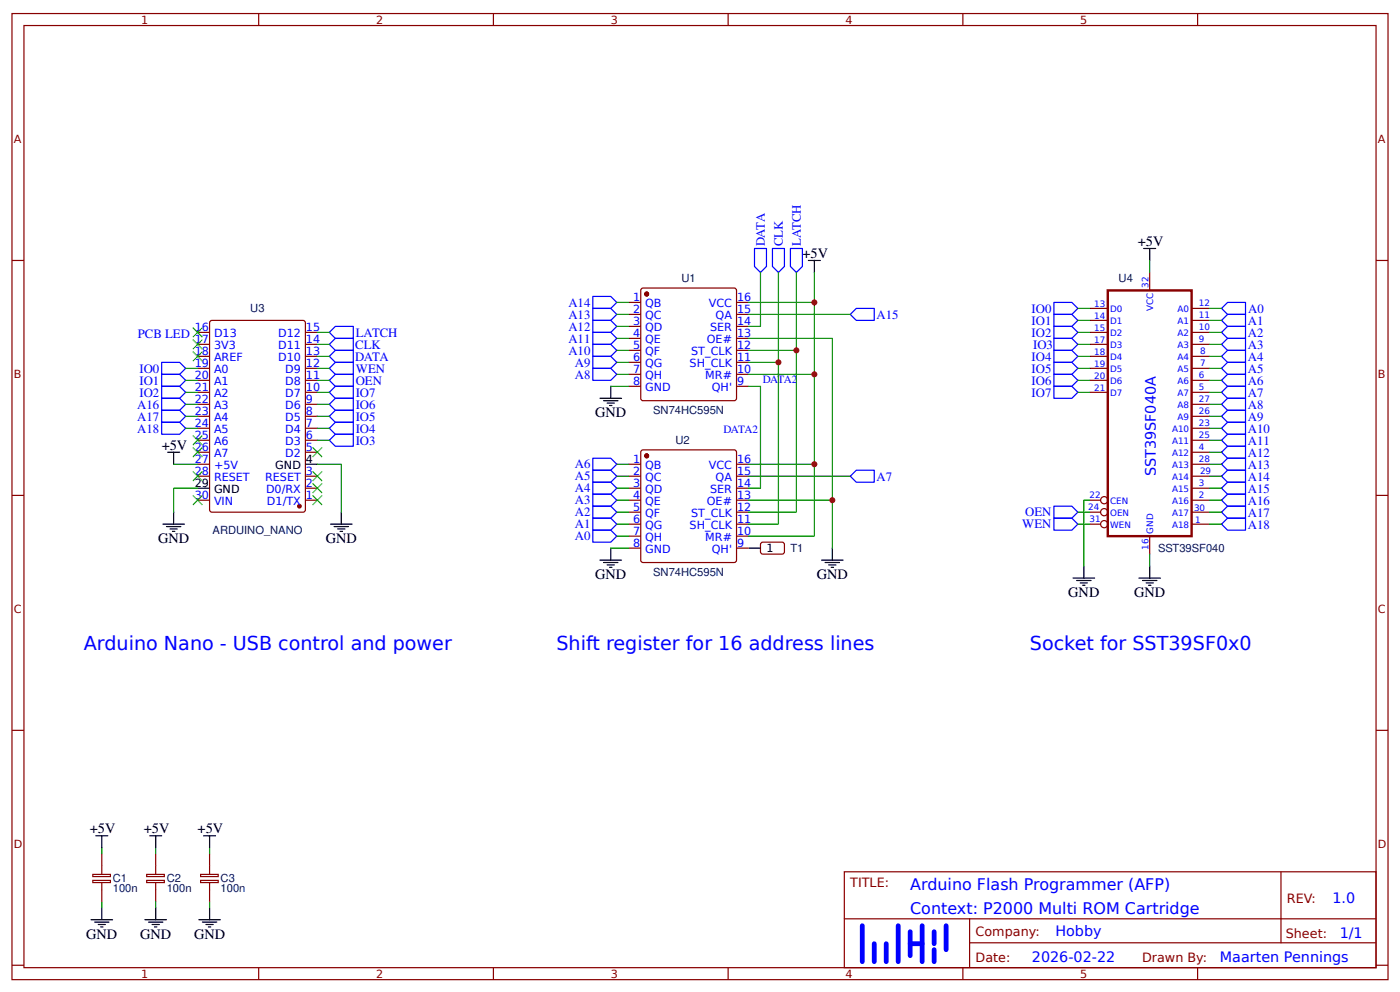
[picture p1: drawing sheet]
# EasyEDA schematic AFP-schem.json
TITLE: Arduino Flash Programmer (AFP); REV: 1.0; Date: 2026-02-22; Sheet: 1/1; Drawn By: Maarten Pennings; Company: Hobby

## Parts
C1  100n  [RAD-0.1]
C2  100n  [RAD-0.1]
C3  100n  [RAD-0.1]
T1  HDR-M-2.54_1x1  [HDR-M-2.54_1X1]
U1  SN74HC595N  [DIP-16_L19.8-W6.5-P2.54-LS7.6-BL]
U2  SN74HC595N  [DIP-16_L19.8-W6.5-P2.54-LS7.6-BL]
U3  ARDUINO_NANO  [COMM-TH_ARDUINO_NANO]
U4  SST39SF040  [ZIF-SOCKET 32P]

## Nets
+5V: C1.2 C2.2 C3.2 U1.10(MR#) U1.16(VCC) U2.10(MR#) U2.16(VCC) U3.27(+5V) U4.32(VCC)
GND: C1.1 C2.1 C3.1 U1.8(GND) U1.13(OE#) U2.8(GND) U2.13(OE#) U3.4(GND) U3.29(GND) U4.16(GND) U4.22(CEN)
A0: U2.7(QH) U4.12(A0)
A1: U2.6(QG) U4.11(A1)
A2: U2.5(QF) U4.10(A2)
A3: U2.4(QE) U4.9(A3)
A4: U2.3(QD) U4.8(A4)
A5: U2.2(QC) U4.7(A5)
A6: U2.1(QB) U4.6(A6)
A7: U2.15(QA) U4.5(A7)
A8: U1.7(QH) U4.27(A8)
A9: U1.6(QG) U4.26(A9)
A10: U1.5(QF) U4.23(A10)
A11: U1.4(QE) U4.25(A11)
A12: U1.3(QD) U4.4(A12)
A13: U1.2(QC) U4.28(A13)
A14: U1.1(QB) U4.29(A14)
A15: U1.15(QA) U4.3(A15)
A16: U3.22(A3) U4.2(A16)
A17: U3.23(A4) U4.30(A17)
A18: U3.24(A5) U4.1(A18)
CLK: U1.11(SH_CLK) U2.11(SH_CLK) U3.14(D11)
DATA: U1.14(SER) U3.13(D10)
DATA2: U1.9(QH&apos;) U2.14(SER)
IO0: U3.19(A0) U4.13(D0)
IO1: U3.20(A1) U4.14(D1)
IO2: U3.21(A2) U4.15(D2)
IO3: U3.6(D3) U4.17(D3)
IO4: U3.7(D4) U4.18(D4)
IO5: U3.8(D5) U4.19(D5)
IO6: U3.9(D6) U4.20(D6)
IO7: U3.10(D7) U4.21(D7)
LATCH: U1.12(ST_CLK) U2.12(ST_CLK) U3.15(D12)
OEN: U3.11(D8) U4.24(OEN)
WEN: U3.12(D9) U4.31(WEN)
U2_9: T1.1 U2.9(QH&apos;)

Not connected (* = marked no-connect by the designer): U3 1(D1/TX)* 2(D0/RX)* 3(RESET)* 5(D2)* 16(D13)* 17(3V3)* 18(AREF)* 25(A6)* 26(A7)* 28(RESET)* 30(VIN)*

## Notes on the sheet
- PCB LED
- Arduino Nano - USB control and power
- Shift register for 16 address lines
- Socket for SST39SF0x0
- Context: P2000 Multi ROM Cartridge

# EasyEDA board AFP-pcb.json

Outline 80 x 50 mm; copper layers: TopLayer, BottomLayer. Coordinates in mm from the lower left corner of the outline.
Outline path: 0,45 arc(1.46,48.54) 5,50 75,50 arc(78.54,48.54) 80,45 80,5 arc(78.54,1.46) 75,0 5,0 arc(1.46,1.46) 0,5 0,45

## Design rules (mm)
Default: track 0.254, clearance 0.152, via 0.61, via hole 0.305

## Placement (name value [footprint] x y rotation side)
C1  100n  [RAD-0.1]  46.98 18.25 90 top
C2  100n  [RAD-0.1]  46.98 5.55 90 top
C3  100n  [RAD-0.1]  5.07 36.03 90 top
Hole_gge2770  -  [Hole_gge2770]  75 45 0 top
Hole_gge2800  -  [Hole_gge2800]  5 45 0 top
Hole_gge2815  -  [Hole_gge2815]  75 5 0 top
T1  HDR-M-2.54_1x1  [HDR-M-2.54_1X1]  69.84 12.03 180 top
U1  SN74HC595N  [DIP-16_L19.8-W6.5-P2.54-LS7.6-BL]  60.95 18.25 0 top
U2  SN74HC595N  [DIP-16_L19.8-W6.5-P2.54-LS7.6-BL]  60.95 5.55 0 top
U3  ARDUINO_NANO  [COMM-TH_ARDUINO_NANO]  21.58 11.9 0 top
U4  SST39SF040  [ZIF-SOCKET 32P]  54.6 29.68 90 top

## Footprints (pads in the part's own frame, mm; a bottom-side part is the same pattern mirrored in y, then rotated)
COMM-TH_ARDUINO_NANO
  rect 1.6x1.6 hole 0.9: 1(17.78,7.62) 30(17.78,-7.62)
  oval 1.6x1.6 hole 0.9: 2(15.24,7.62) 3(12.7,7.62) 4(10.16,7.62) 5(7.62,7.62) 6(5.08,7.62) 7(2.54,7.62) 8(0,7.62) 9(-2.54,7.62) 10(-5.08,7.62) 11(-7.62,7.62) 12(-10.16,7.62) 13(-12.7,7.62) 14(-15.24,7.62) 15(-17.78,7.62) 16(-17.78,-7.62) 17(-15.24,-7.62) 18(-12.7,-7.62) 19(-10.16,-7.62) 20(-7.62,-7.62) 21(-5.08,-7.62) 22(-2.54,-7.62) 23(0,-7.62) 24(2.54,-7.62) 25(5.08,-7.62) 26(7.62,-7.62) 27(10.16,-7.62) 28(12.7,-7.62) 29(15.24,-7.62)
DIP-16_L19.8-W6.5-P2.54-LS7.6-BL
  rect 1.6x1.6 hole 1: 1(-8.89,-3.81)
  oval 1.6x1.6 hole 1: 2(-6.35,-3.81) 3(-3.81,-3.81) 4(-1.27,-3.81) 5(1.27,-3.81) 6(3.81,-3.81) 7(6.35,-3.81) 8(8.89,-3.81) 9(8.89,3.81) 10(6.35,3.81) 11(3.81,3.81) 12(1.27,3.81) 13(-1.27,3.81) 14(-3.81,3.81) 15(-6.35,3.81) 16(-8.89,3.81)
HDR-M-2.54_1X1
  rect 1.575x1.575 hole 0.889: 1(0,0)
Hole_gge2770
  round 3.5 hole 3.5 unplated: (0,0)
Hole_gge2800
  round 3.5 hole 3.5 unplated: (0,0)
Hole_gge2815
  round 3.5 hole 3.5 unplated: (0,0)
RAD-0.1
  oval 1.194x1.194 hole 0.711: 1(-1.27,0) 2(1.27,0)
ZIF-SOCKET 32P
  oval 1.75x1.75 hole 1: 1(0,38.1) 2(0,35.56) 3(0,33.02) 4(0,30.48) 5(0,27.94) 6(0,25.4) 7(0,22.86) 8(0,20.32) 9(0,17.78) 10(0,15.24) 11(0,12.7) 12(0,10.16) 13(0,7.62) 14(0,5.08) 15(0,2.54) 16(0,0) 17(15.24,0) 18(15.24,2.54) 19(15.24,5.08) 20(15.24,7.62) 21(15.24,10.16) 22(15.24,12.7) 23(15.24,15.24) 24(15.24,17.78) 25(15.24,20.32) 26(15.24,22.86) 27(15.24,25.4) 28(15.24,27.94) 29(15.24,30.48) 30(15.24,33.02) 31(15.24,35.56) 32(15.24,38.1)

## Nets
As in the schematic.

Pads without a net: U3 1 2 3 5 16 17 18 25 26 28 30

## Via types
v1: diameter 0.62, hole 0.31, TopLayer to BottomLayer, 73 vias

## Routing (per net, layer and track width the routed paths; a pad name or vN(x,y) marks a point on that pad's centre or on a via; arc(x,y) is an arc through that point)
+5V: length 158.2
  TopLayer w0.508: C2.2 49.52,9.36 U2.16 ; 46.98,19.52 49.52,19.52 52.06,22.06 50.03,20.03 50.03,11.52 ; C3.2 12.69,44.92 U4.32 ; 50.03,11.52 50.03,12.81 3.8,12.91 1.27,15.44 1.27,33.5 5.07,37.3 ; 50.03,11.52 52.06,9.36 52.06,9.49 50.03,11.52 ; U1.10 65.52,20.28 53.08,20.28 52.06,21.3 U1.16 ; 31.61,12.92 31.8,4.31
  BottomLayer w0.508: 67.3,22.06 67.3,18.38 68.57,17.11 68.57,10.63 67.3,9.36
GND: length 276.4
  TopLayer w0.508: U2.8 67.3,4.28 C2.1 45.58,5.68 38.22,5.68 U3.29 ; 59.68,9.36 59.68,8.47 60.82,7.33 68.19,7.33 69.71,5.8 69.71,1.87 69.84,1.74 ; 46.98,16.98 33.14,16.98 31.74,18.38 ; 31.74,18.38 31.74,19.52 31.74,18.38 ; 31.74,18.38 30.47,17.11 3.42,17.11 2.15,18.38 2.15,31.84 8.12,37.81 49.39,37.81 54.6,32.6 54.6,29.68 66.16,29.68 71.62,24.22 71.62,16.22 69.84,14.44
  BottomLayer w0.254: U1.13 59.68,43.78 56.76,46.7 43.68,46.7 U4.22
  BottomLayer w0.508: U3.4 31.74,17.36 36.82,12.28 U3.29 ; 69.84,1.74 71.62,3.52 71.62,12.79 69.97,14.44 69.84,14.44
  vias: v1(1.13,39.84) v1(1.26,9.49) v1(2.54,22.35) v1(2.54,17.02) v1(3.67,27.27) v1(3.8,1.74) v1(8.75,27.14) v1(8.75,14.57) v1(8.75,9.36) v1(11.29,39.84) v1(11.29,14.57) v1(11.42,47.59) v1(12.69,2.12) v1(13.96,14.57) v1(14.59,22.06) v1(16.37,27.27) v1(16.63,14.57) v1(17.13,22.06) v1(19.67,27.27) v1(20.18,22.06) v1(21.58,47.59) v1(21.71,9.36) v1(22.85,22.06) v1(23.99,14.57) v1(24.12,33.49) v1(24.88,41.75) v1(25.26,22.06) v1(26.66,31.71) v1(26.66,1.74) v1(26.79,9.36) v1(29.07,22.06) v1(34.15,9.36) v1(34.28,33.49) v1(35.68,46.7) v1(39.23,14.44) v1(40.5,31.33) v1(41.77,21.93) v1(41.9,9.36) v1(44.31,1.74) v1(48.12,33.62) v1(48.25,39.84) v1(52.44,18.25) v1(55.62,5.8) v1(55.87,41.11) v1(55.87,16.34) v1(56,33.49) v1(58.28,6.57) v1(59.64,29.68) v1(62.09,37.3) v1(62.22,31.33) v1(62.22,12.03) v1(62.35,27.14) v1(64.89,25.62) v1(68.32,5.42) v1(70.6,44.03) v1(72.76,25.49) v1(74.92,1.74) v1(75.55,20.28) v1(75.55,11.77)
A0: length 43.4
  BottomLayer w0.254: 67.3,1.74 67.3,4.28 64.89,6.69 62.35,6.69 60.95,8.09 60.95,10.89 59.05,12.79 51.42,12.79 50.66,13.55 50.66,21.93 44.44,28.15 44.44,29.68
A1: length 43.8
  BottomLayer w0.254: 41.9,29.68 41.77,29.55 41.77,27.77 42.92,26.63 44.95,26.63 49.9,21.68 49.9,13.3 50.92,12.28 57.01,12.28 58.41,10.89 58.41,7.96 60.57,5.8 63.24,5.8 64.76,4.28 64.76,1.74
A2: length 44.6
  BottomLayer w0.254: 62.22,1.74 62.22,4.28 61.33,5.17 58.28,5.17 55.87,7.58 55.87,10.88 54.98,11.77 50.41,11.77 49.39,12.79 49.39,21.17 44.57,26 39.87,26 39.36,26.5 39.36,29.68
A3: length 42.3
  BottomLayer w0.254: 36.82,29.68 36.82,26.63 38.6,24.85 43.17,24.85 48.12,19.9 48.12,11.01 54.73,4.41 58.54,4.41 59.68,3.26 59.68,1.74
A4: length 42
  BottomLayer w0.254: 34.28,29.68 34.15,29.55 34.15,26.63 36.57,24.22 43.04,24.22 45.46,21.8 45.46,12.28 54.85,2.88 56,2.88 57.14,1.74
A5: length 42.5
  BottomLayer w0.254: 54.6,1.74 54.6,2.25 44.69,12.15 44.69,21.68 42.79,23.58 34.15,23.58 31.87,25.87 31.87,29.55 31.74,29.68
A6: length 44.2
  BottomLayer w0.254: 52.06,1.74 52.06,4.02 43.8,12.28 43.8,21.68 42.53,22.95 30.98,22.95 29.2,24.73 29.2,29.68
A7: length 45.4
  TopLayer w0.254: 38.09,31.33 28.31,31.33 U4.5
  BottomLayer w0.254: 38.09,31.33 38.09,26.5 39.23,25.36 44.06,25.36 48.76,20.66 48.76,12.41 50.03,11.14 52.82,11.14 54.6,9.36
  vias: v1(38.09,31.33)
A8: length 70
  BottomLayer w0.254: 67.3,14.44 67.3,16.98 65.9,18.38 65.9,43.65 61.08,48.47 32.76,48.47 29.2,44.92
A9: length 65.7
  BottomLayer w0.254: 31.74,44.92 31.74,46.32 33.39,47.97 59.68,47.97 63.62,44.03 63.62,18.25 64.76,17.11 64.76,14.44
A10: length 55
  BottomLayer w0.254: 39.36,44.92 39.36,45.93 40.88,47.46 57.9,47.46 61.08,44.28 61.08,18.12 62.22,16.98 62.22,14.44
A11: length 53.9
  TopLayer w0.254: U4.25 36.31,42.89 v1(58.41,42.89)
  BottomLayer w0.254: 58.41,42.89 58.41,18.25 59.68,16.98 59.68,14.44
A12: length 46.4
  TopLayer w0.254: v1(56,27.65) 26.15,27.65 U4.4
  BottomLayer w0.254: 57.14,14.44 57.14,16.98 56,18.12 56,27.65
A13: length 87.6
  TopLayer w0.254: 68.7,18.76 56,18.76 54.6,17.36 54.6,14.44 ; 26.66,44.92 30.72,48.98 61.97,48.98 v1(67.17,43.78)
  BottomLayer w0.254: v1(67.17,43.78) 67.17,25.36 68.57,23.96 68.57,18.89 v1(68.7,18.76)
A14: length 58.4
  TopLayer w0.254: U4.29 27.29,41.74 v1(53.33,41.74)
  BottomLayer w0.254: 52.06,14.44 52.06,15.71 53.33,16.98 v1(53.33,41.74)
A15: length 38.9
  TopLayer w0.254: v1(54.6,26.63) 24.63,26.63 U4.3
  BottomLayer w0.254: v1(54.6,26.63) 54.6,24.34 54.6,22.06
A16: length 26.3
  BottomLayer w0.254: 19.04,29.68 19.04,26.88 17.9,25.74 17.9,13.17 19.04,12.03 19.04,4.28
A17: length 51.9
  TopLayer w0.254: v1(21.43,41.72) 21.43,44.77 U4.30
  BottomLayer w0.254: 21.58,4.28 21.58,3.64 20.31,2.37 18.28,2.37 17.77,2.88 17.77,11.26 15.36,13.68 15.36,26.25 14.72,26.88 14.72,36.03 20.41,41.72 21.42,41.72
A18: length 59.2
  TopLayer w0.254: v1(5.2,29.68) U4.1
  BottomLayer w0.254: 24.12,4.28 24.12,3.9 21.45,1.23 6.85,1.23 5.2,2.88 5.2,29.68
CLK: length 79.5
  TopLayer w0.254: 6.34,25.11 62.73,25.11 64.76,23.07 64.76,22.06
  BottomLayer w0.254: 6.34,25.11 6.34,19.52 ; 64.76,22.06 64.76,18.25 65.9,17.11 65.9,10.5 64.76,9.36
  vias: v1(6.34,25.11)
DATA: length 52.9
  TopLayer w0.254: 57.14,22.06 55.36,23.84 9.64,23.84 8.88,23.07 8.88,19.52
DATA2: length 23.6
  TopLayer w0.254: 69.84,22.06 69.97,21.93 69.97,17.99 68.57,16.6 59.17,16.6 58.41,15.84 58.41,11.77 57.14,10.5 57.14,9.36
IO0: length 76.4
  TopLayer w0.254: U4.13 46.98,32.35 43.68,35.65 v1(7.61,35.65)
  BottomLayer w0.254: v1(7.61,35.65) 7.61,13.55 11.42,9.74 U3.19
IO1: length 75.9
  TopLayer w0.254: U4.14 48,28.16 46.6,28.16 45.71,29.04 45.71,32.09 43.55,34.25 v1(10.15,34.25)
  BottomLayer w0.254: v1(10.15,34.25) 10.15,13.93 13.96,10.12 U3.20
IO2: length 71
  TopLayer w0.254: v1(12.56,32.73) 42.53,32.73 43.04,32.22
  BottomLayer w0.254: v1(42.92,32.22) 49.52,32.22 U4.15 ; v1(12.56,32.73) 12.56,14.44 16.5,10.5 16.5,4.28
IO3: length 46.5
  BottomLayer w0.254: 54.6,44.92 46.34,36.66 30.09,36.66 27.93,34.5 27.93,24.6 26.66,23.33 26.66,19.52
IO4: length 46.5
  BottomLayer w0.254: 24.12,19.52 24.12,24.34 25.39,25.61 25.39,34.5 28.44,37.55 44.69,37.55 52.06,44.92
IO5: length 48.7
  BottomLayer w0.254: 49.52,44.92 43.3,38.7 23.23,38.7 22.85,38.31 22.85,25.74 21.58,24.47 21.58,19.52
IO6: length 48.2
  BottomLayer w0.254: 19.04,19.52 19.04,24.6 20.31,25.87 20.31,37.43 22.6,39.71 41.77,39.71 46.98,44.92
IO7: length 48.1
  BottomLayer w0.254: 16.5,19.52 16.5,26.25 17.77,27.52 17.77,37.3 21.2,40.73 40.25,40.73 44.44,44.92
LATCH: length 77.2
  TopLayer w0.254: 62.22,22.06 59.81,24.47 5.32,24.47 3.8,22.95 3.8,19.52
  BottomLayer w0.254: 62.22,22.06 62.22,18.25 63.49,16.98 63.49,10.63 62.22,9.36
OEN: length 43.6
  BottomLayer w0.254: 13.96,19.52 13.96,37.04 19.93,43.01 34.91,43.01 36.82,44.92
U2_9: length 2.7
  TopLayer w0.254: U2.9 69.84,12.03
WEN: length 28.6
  BottomLayer w0.254: 11.42,19.52 11.42,35.9 19.04,43.52 19.04,44.92

## Copper pours and planes (outline as drawn; the poured copper is in the pictures)
GND on TopLayer: 86.36,-9.91 -0.51,-9.91 -2.92,-7.49 -2.92,53.85 78.61,53.85 86.61,45.85
GND on BottomLayer: 81.53,-0.89 -4.06,-0.89 -7.37,2.41 -7.37,51.94 -7.62,55.37 80.77,55.25 80.77,48.51 81.03,48.26

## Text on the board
BottomSilkLayer: https://github.com/maarten-pennings/P2000-cartridge
TopSilkLayer: PIN 1 | Arduino Nano | AFP - Arduino Flash programmer | 39SF010 / 39SF020 / 39SF040 | MC Pennings / 2026 feb 22
